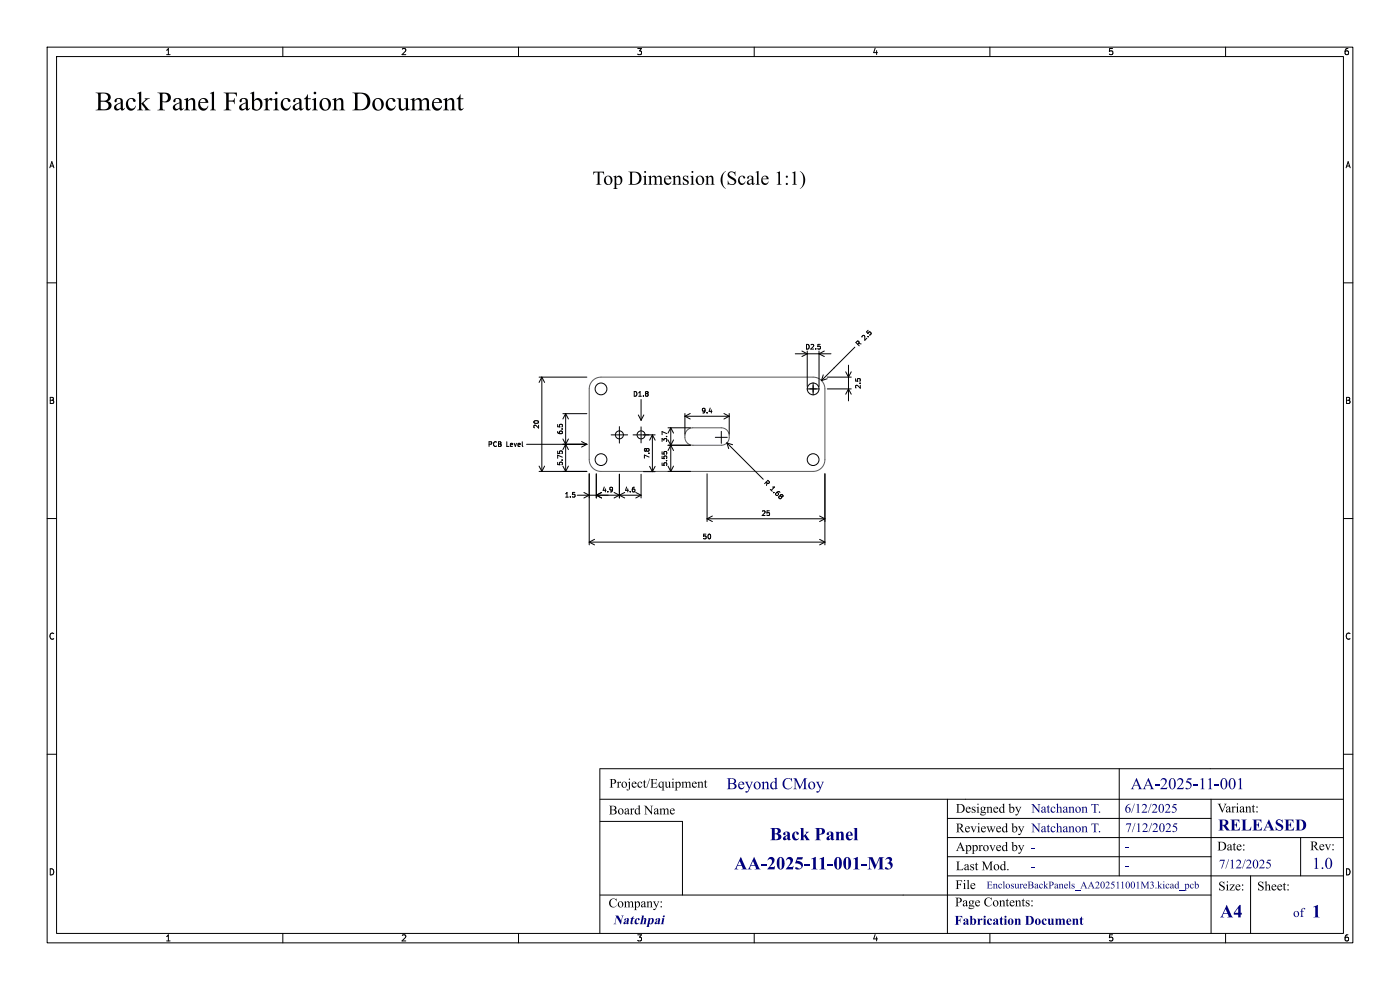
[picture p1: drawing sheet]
<svg xmlns="http://www.w3.org/2000/svg" width="297mm" height="210mm" viewBox="0 0 297 210" stroke-linecap="round" stroke-linejoin="round" font-family="sans-serif">
<path d="M125.7 80.7l.9-.5 .9-.2h45a2.5 2.5 0 0 1 2.5 2.5v15a2.5 2.5 0 0 1-2.5 2.5h-45a2.5 2.5 0 0 1-2.5-2.5v-15.2l.2-.9zM145.8 91.2l1-.4 6.2-.1a1.86 1.86 0 0 1 1.7 1.9 1.86 1.86 0 0 1-1.7 1.9l-6-.1a1.88 1.88 0 0 1-1.6-1.2 1.88 1.88 0 0 1 .4-2z" fill="none" stroke="#575757" stroke-width=".21"/>
<g fill="none" stroke="#000" stroke-width=".21">
<path d="M10 10h277v190h-277zM12 12h273v186h-273zM60 10v2M110 10v2M160 10v2M210 10v2M260 10v2M10 60h2M168.7 75.1h7.6M170.1 74.5l1.1 .6-1.1 .5M171.2 74.5v7.5M173.8 74.5v7.5"/>
<path d="M174.6 79.5l-.3 1.2M174.9 74.5l-1.1 .6 1.1 .5M179.4 78.9l.6 1.1 .6-1.1M180 77.5v7.5M181.3 73.7l-7 7M285 60h2M111.7 94.3h12.8M114.4 80h10.1M114.4 98.9l.5 1.1M114.9 80v20M114.9 80l.6 1.1M114.9 80l-.5 1.1"/>
<path d="M115.5 98.9l-.6 1.1M118.3 95.7v.5M118.7 95.8l.2-.2 .4 .2M119.4 98.9l.6 1.1M119.4 93.1l1.2 2.3M119.4 87.8h5.1M120 87.8v12.2M120 87.8l.6 1.1M120 87.8l-.6 1.1M120.6 98.9l-.6 1.1M120.6 93.1l-1.2 2.3M123.4 93.7l1.1 .6"/>
<path d="M124.5 94.3l-1.1 .5M129.7 92.3h3.5M131.4 90.5v3.5M134.3 92.3h4.7M135.4 88l.6 1.2M136 84.7v4.5M136 90.6v3.4M136.6 88l-.6 1.2M137.8 98.9l.6 1.2M138.4 92.3v7.8M138.4 92.3l.6 1.1M138.4 92.3l-.6 1.1"/>
<path d="M139 98.9l-.6 1.2M140.5 95.8v.5M140.8 96l.2-.2 .5 .2M141.7 94.5h4.8M141.7 93.3l1.2 2.3M141.7 98.9l.6 1.1M141.7 90.8h4.8M142.3 90.8v9.2M142.3 90.8l.6 1.1M142.3 90.8l-.6 1.1M142.9 93.3l-1.2 2.3M142.9 98.9l-.6 1.1"/>
<path d="M145.3 87.7v4.4M145.3 88.3h9.4M145.3 88.3l1.1 .6M146.4 87.7l-1.1 .6M151.7 92.8h2.6M153 91.5v2.5M153.6 87.7l1.1 .6M154.2 94l7.7 7.7M154.2 94l1.2 .3M154.2 94l.4 1.2M154.7 87.7v4.4M154.7 88.3l-1.1 .6"/>
<path d="M171.2 82.5h2.6M172.5 81.2v2.6M175.5 80.4l-1.2 .3M175.5 82.5h5.1M175.5 80h5.1M179.4 83.6l.6-1.1 .6 1.1M10 110h2M114.4 100h10.1M122.5 105.1h13.5M123.9 104.5l1.1 .6-1.1 .5M125 100.5v15.1M125 115h50"/>
<path d="M125 115l1.1 .6M126.1 114.4l-1.1 .6M126.5 100.5v5.1M127.6 104.5l-1.1 .6 1.1 .5M130.3 104.5l2.2 1.1M131.4 100.6v5M132.5 104.5l-2.2 1.1M134.9 104.5l1.1 .6M136 100.6v5M136 105.1l-1.1 .5M136.5 100.1h2.5M141.7 100h4.8"/>
<path d="M150 100.5v10.1M150 110.1h25M150 110.1l1.1 .5M151.1 109.5l-1.1 .6M173.9 109.5l1.1 .6M173.9 114.4l1.1 .6M175 100.5v15.1M175 110.1l-1.1 .5M175 115l-1.1 .6M285 110h2M10 160h2M127.3 174.2h17.5"/>
<path d="M127.3 169.5h17.2M127.3 163.1h157.6M144.6 169.5h112.1M201 177.7h84M201 173.6h55.9M201 169.5v28.5M237.4 169.5v16.3M275.9 177.7v8.1M285 160h2M60 198v2M110 198v2M127.3 189.9h129.6"/>
<path d="M160 198v2M201 181.7h55.9M210 198v2M260 198v2M265.3 185.8v12.2"/>
<circle cx="127.5" cy="82.5" r="1.25"/>
<circle cx="127.5" cy="97.5" r="1.25"/>
<circle cx="131.4" cy="92.2" r=".85"/>
<circle cx="136" cy="92.2" r=".85"/>
<circle cx="172.5" cy="82.5" r="1.25"/>
<circle cx="172.5" cy="97.5" r="1.25"/>
</g>
<g fill="#00007f">
<path d="M218.9 183.9h.7v.2h-.7z"/>
<path d="M238.8 183.8h.7v.2h-.7z"/>
</g>
<path d="M201 185.8h55.7" fill="none" stroke="#000" stroke-width=".21"/>
<path d="M238.8 179.7h.7v.2h-.7z" fill="#00007f"/>
<path d="M127.3 163.1v34.9M144.8 174.2v15.7M237.4 163.1v6.4M256.8 169.5h28.2M256.9 169.5v28.5M256.8 185.8h28.2" fill="none" stroke="#000" stroke-width=".21"/>
<g fill="#000">
<path d="M125.9 36.4h2.2l.1 .7-.3-.5h-.7v2.3l.4 .3h-1.2l.4-.3v-2.3a.7 .7 0 0 0-1 .5zM128.5 37.5a.93 .93 0 0 1 1.3 .2 .93 .93 0 0 1-.3 1.3 .93 .93 0 0 1-1.3-.2l-.1-.7h.4a.69 .69 0 0 0 .1 .7 .69 .69 0 0 0 .7 .2 .98 .98 0 0 0-.4-1.6l-.3 .3-.1 .4h-.4zM130.1 37.5l.6-.2v.4a.7 .7 0 0 1 .9-.4 .7 .7 0 0 1 .4 .9 .85 .85 0 0 1-.3 .9 .85 .85 0 0 1-1 0l.1 .8 .2 .2h-.9l.3-.3v-2h.3v.7a.51 .51 0 0 0 .6 .6 .51 .51 0 0 0 .4-.7 .55 .55 0 0 0-.2-.7 .55 .55 0 0 0-.8 .1h-.3l-.1-.2zM133.3 36.4h1.1a1.41 1.41 0 0 1 1.7 1.3 1.41 1.41 0 0 1-1.6 1.5h-1.2l.4-.3v-2.3h.4v2.4a1.22 1.22 0 0 0 1.5-1.2 1.22 1.22 0 0 0-1.5-1.2h-.4zM136.4 37.5l.6-.2v1.6l.3 .3h-.9l.3-.3v-.9v-.4zM137.5 37.5l.6-.2v.4a.67 .67 0 0 1 1-.3l.1 .3a.59 .59 0 0 1 .8-.5 .59 .59 0 0 1 .4 .8v.9l.3 .3h-1l.3-.2v-1a.4 .4 0 0 0-.3-.5 .4 .4 0 0 0-.5 .4l.1 1.1 .3 .2h-1l.3-.2v-1a.41 .41 0 0 0-.3-.5 .41 .41 0 0 0-.5 .3v1.1l.3 .3h-.9l.2-.2 .1-1-.1-.4zM141.1 37.5a.75 .75 0 0 1 .8-.2 .75 .75 0 0 1 .5 .7h-1.3a.66 .66 0 0 0 .4 .9 .66 .66 0 0 0 .9-.4 .78 .78 0 0 1-.9 .7 .78 .78 0 0 1-.7-.9l.1-.4h1.1a.44 .44 0 0 0-.4-.5 .44 .44 0 0 0-.5 .5h-.2zM142.6 37.5l.6-.2v.4a.58 .58 0 0 1 .7-.4 .58 .58 0 0 1 .4 .7l.1 .9 .2 .3h-.9l.3-.2v-1a.4 .4 0 0 0-.3-.5 .4 .4 0 0 0-.5 .3v1.1l.3 .3h-.9l.3-.2v-1.2l-.1-.2zM145 37.4l1-.1v.6a.52 .52 0 0 0-.3-.5 .52 .52 0 0 0-.6 .1l.1 .3a1.15 1.15 0 0 1 .9 1 1.05 1.05 0 0 1-1.2 .4v-.7a.57 .57 0 0 0 .3 .5 .57 .57 0 0 0 .6 0l-.1-.4a.95 .95 0 0 1-.8-.9zM146.4 37.5l.7-.2v1.6l.2 .3h-.9l.3-.3v-.9v-.4zM147.9 37.5a.93 .93 0 0 1 1.3 .2 .93 .93 0 0 1-.2 1.3 .93 .93 0 0 1-1.3-.2l-.1-.7h.4a.69 .69 0 0 0 .1 .7 .69 .69 0 0 0 .7 .2 .98 .98 0 0 0-.5-1.6l-.3 .3v.4h-.4zM149.6 37.5l.6-.2v.4a.58 .58 0 0 1 .7-.4 .58 .58 0 0 1 .4 .7v.9l.3 .3h-.9l.3-.2v-1a.4 .4 0 0 0-.3-.5 .4 .4 0 0 0-.5 .3v1.1l.3 .3h-.9l.3-.2v-1.2l-.1-.2z"/>
<path d="M154.6 36.6a1.42 1.42 0 0 1 1.3-.1l.1-.1-.1 .9a.63 .63 0 0 0-.4-.8 .63 .63 0 0 0-.8 .6l.7 .5a.87 .87 0 0 1 .8 1.1 .87 .87 0 0 1-1.4 .5l-.3-.1-.1 .1v-.9a.77 .77 0 0 0 .6 .7 .77 .77 0 0 0 .8-.4 1.61 1.61 0 0 0-1.1-.9 .69 .69 0 0 1-.1-1.1zM156.8 37.5a.61 .61 0 0 1 .8-.3 .61 .61 0 0 1 .4 .7l-.3-.1a.41 .41 0 0 0-.4-.4 .41 .41 0 0 0-.4 .5 .69 .69 0 0 0 .1 .8 .69 .69 0 0 0 .9 .1l.2-.3a.78 .78 0 0 1-.9 .7 .78 .78 0 0 1-.6-.9zM158.7 37.4a.66 .66 0 0 1 .7-.1 .66 .66 0 0 1 .4 .6v1l.3-.1a.36 .36 0 0 1-.2 .4 .36 .36 0 0 1-.4-.1v-.2a.59 .59 0 0 1-1 .1v-.4h.3a.31 .31 0 0 0 .2 .4 .31 .31 0 0 0 .3-.1l.2-.1v-.7l-.6 .2-.1 .3h-.3l.3-.4 .7-.3a.37 .37 0 0 0-.1-.4 .37 .37 0 0 0-.5 0v.2a.17 .17 0 0 1-.2 .2 .17 .17 0 0 1-.2-.2zM160.3 36.5l.6-.2v2.6l.3 .3h-.9l.3-.3v-1.8v-.5zM161.7 37.5a.75 .75 0 0 1 .9-.2 .75 .75 0 0 1 .5 .7h-1.3a.66 .66 0 0 0 .4 .9 .66 .66 0 0 0 .8-.4 .78 .78 0 0 1-.9 .7 .78 .78 0 0 1-.6-.9v-.4h1.1a.44 .44 0 0 0-.4-.5 .44 .44 0 0 0-.4 .5h-.3zM164.7 36.7l.8-.3v2.5l.3 .3h-1l.3-.3v-1.7v-.4zM168 36.7l.7-.3v2.5l.4 .3h-1.1l.4-.3v-1.7v-.4zM169.7 36.3a2.17 2.17 0 0 1 0 3.8 2.83 2.83 0 0 0 0-3.8zM153.5 36.6l.5-.3a2.83 2.83 0 0 0 0 3.8 2.19 2.19 0 0 1-.5-3.5z"/>
<circle cx="136.9" cy="36.5" r=".21"/>
<circle cx="146.9" cy="36.5" r=".21"/>
<circle cx="166.9" cy="39" r=".23"/>
<circle cx="166.9" cy="37.5" r=".23"/>
</g>
<text font-size="5.7" x="20.2" y="24.9">BackPanelFabricationDocument</text>
<g font-size="3.9" fill="#00007f">
<text x="163.3" y="179.2">BackPanel</text>
<text x="155.7" y="185.4">AA-2025-11-001-M3</text>
<text x="258.8" y="195.6">A4</text>
<text x="278.3" y="195.6">1</text>
</g>
<g font-size="3.5" fill="#00007f">
<text x="154.1" y="168.3">BeyondCMoy</text>
<text x="239.9" y="168.3">AA-2025-11-001</text>
<text x="258.4" y="177.1">RELEASED</text>
<text x="278.4" y="185.2">1.0</text>
</g>
<g font-size="2.8">
<text x="129.3" y="167.8">Project/Equipment</text>
<text x="129.2" y="173.5">BoardName</text>
<text x="202.8" y="173.1">Designedby</text>
<text x="258.3" y="173.1">Variant:</text>
<text x="202.8" y="177.3">Reviewedby NatchanonT.</text>
<text x="202.8" y="185.3">LastMod.</text>
<text x="258.2" y="181.1">Date:</text>
<text x="277.9" y="181.1">Rev:</text>
<text x="202.7" y="189.3">File</text>
<text x="258.5" y="189.6">Size:</text>
<text x="266.7" y="189.6">Sheet:</text>
<text x="129.1" y="193.2">Company:</text>
<text x="202.6" y="193">PageContents:</text>
</g>
<g font-size="2.8" fill="#00007f">
<text x="218.8" y="173.1">NatchanonT.</text>
<text x="238.6" y="173.1">6/12/2025</text>
<text x="238.7" y="177.2">7/12/2025</text>
<text x="202.8" y="181.2">Approvedby -</text>
<text x="258.6" y="184.9">7/12/2025</text>
<text x="130.1" y="196.8">Natchpai</text>
<text x="202.5" y="196.9">FabricationDocument</text>
<text x="274.3" y="195.2">of</text>
</g>
<text font-size="2.2" fill="#00007f" x="209.3" y="189">EnclosureBackPanels_AA202511001M3.kicad_pcb</text>
<g font-size="1.8">
<text x="35" y="11.9">1</text>
<text x="85" y="11.9">2</text>
<text x="135" y="11.9">3</text>
<text x="185" y="11.9">4</text>
<text x="235" y="11.9">5</text>
<text x="285" y="11.9">6</text>
<text x="10.3" y="35.9">A</text>
<text x="285.4" y="35.9">A</text>
<text x="10.3" y="85.9">B</text>
<text x="285.3" y="85.9">B</text>
<text x="10.3" y="135.9">C</text>
<text x="285.3" y="135.9">C</text>
<text x="10.3" y="185.9">D</text>
<text x="285.3" y="185.9">D</text>
<text x="35" y="199.9">1</text>
<text x="85" y="199.9">2</text>
<text x="135" y="199.9">3</text>
<text x="185" y="199.9">4</text>
<text x="235" y="199.9">5</text>
<text x="285" y="199.9">6</text>
</g>
<g font-size="1.4">
<text x="170.7" y="74.3">D2.5</text>
<text x="182.2" y="73.8" transform="rotate(-45 182.2 73.8)">R</text>
<text x="183.6" y="72.4" transform="rotate(-45 183.6 72.4)">2.5</text>
<text x="182.8" y="82.6" transform="rotate(-90 182.8 82.6)">2.5</text>
<text x="134.2" y="84.3">D1.8</text>
<text x="148.7" y="87.9">9.4</text>
<text x="103.4" y="95">PCB</text>
<text x="107.4" y="95">Level</text>
<text x="114.5" y="91.1" transform="rotate(-90 114.5 91.1)">20</text>
<text x="119.6" y="92.3" transform="rotate(-90 119.6 92.3)">6.5</text>
<text x="141.7" y="93.9" transform="rotate(-90 141.7 93.9)">3.7</text>
<text x="119.6" y="98.9" transform="rotate(-90 119.6 98.9)">5.75</text>
<text x="138" y="97.5" transform="rotate(-90 138 97.5)">7.8</text>
<text x="141.7" y="99" transform="rotate(-90 141.7 99)">5.55</text>
<text x="119.7" y="105.7">1.5</text>
<text x="127.6" y="104.6">4.9</text>
<text x="132.4" y="104.6">4.6</text>
<text x="161.8" y="102.5" transform="rotate(45 161.8 102.5)">R</text>
<text x="163.2" y="104" transform="rotate(45 163.2 104)">1.68</text>
<text x="161.4" y="109.6">25</text>
<text x="148.9" y="114.6">50</text>
</g>
</svg>
